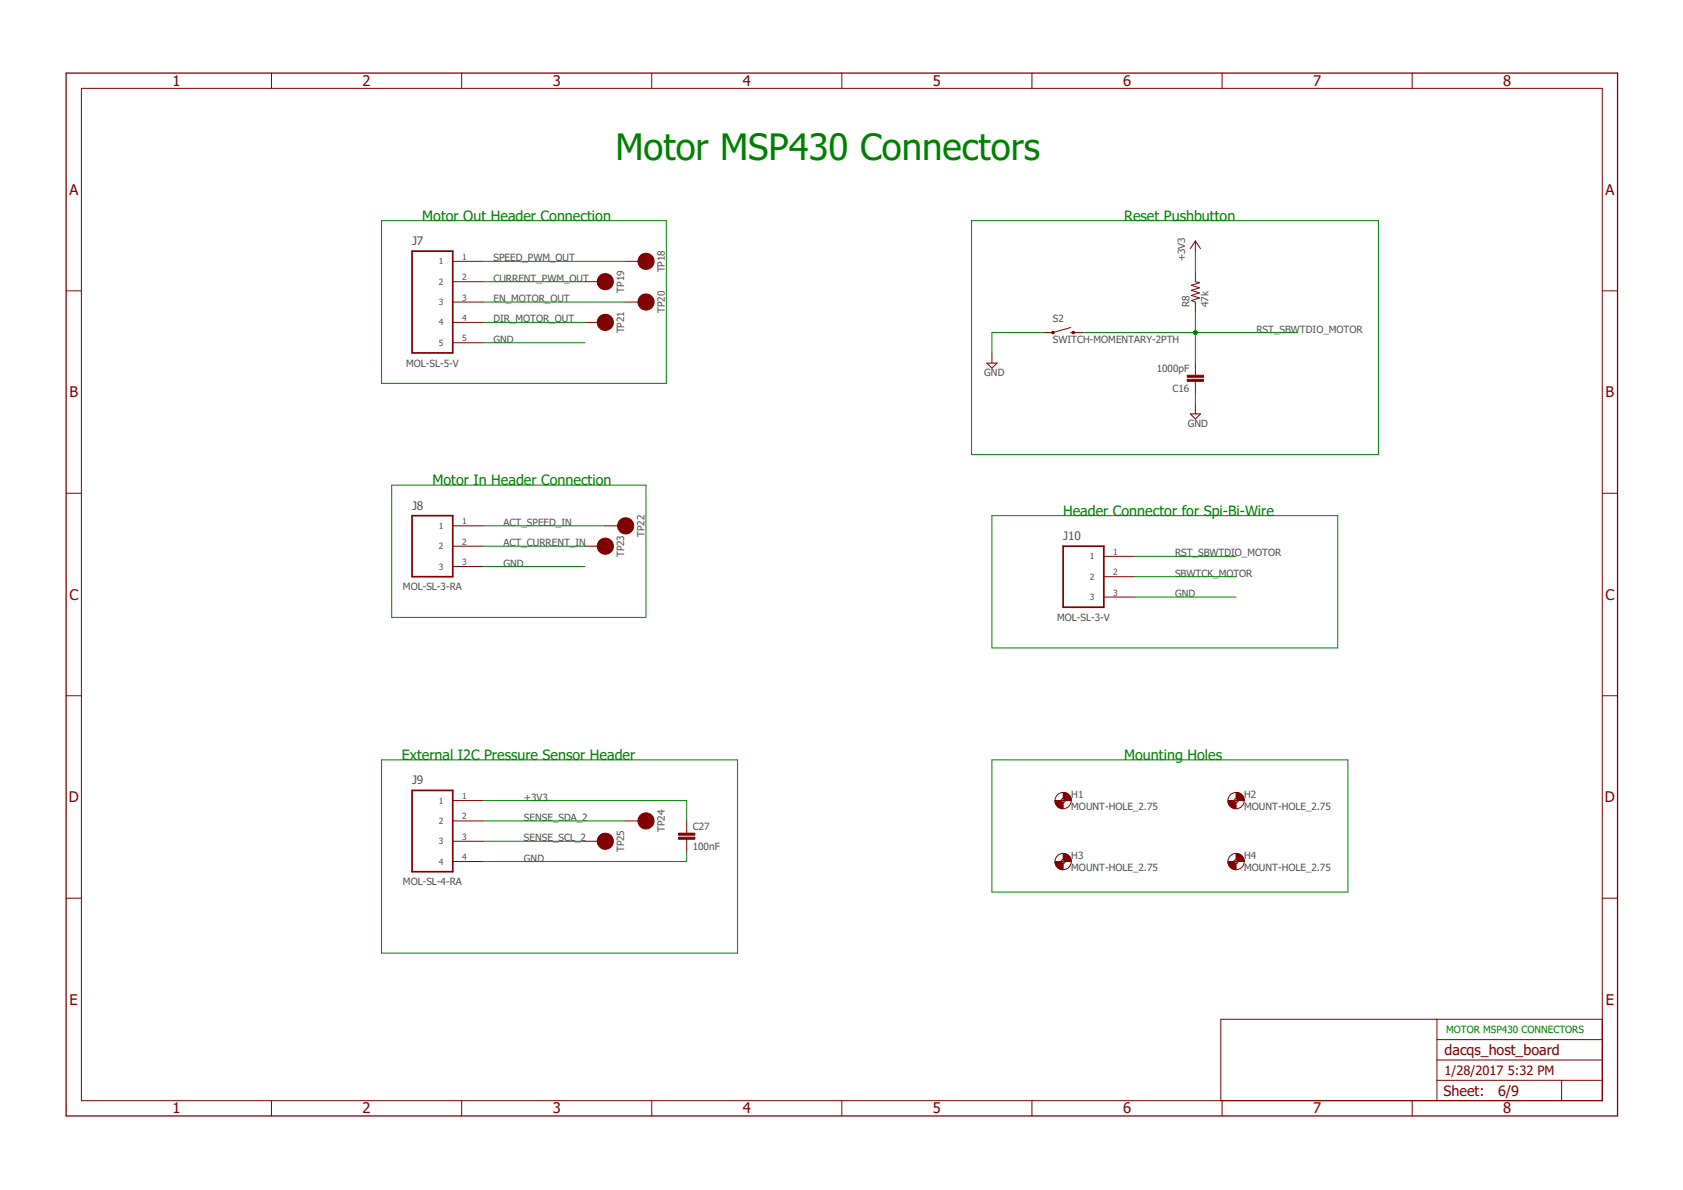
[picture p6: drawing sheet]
<svg xmlns="http://www.w3.org/2000/svg" width="420mm" height="297mm" viewBox="0 0 420 297" stroke-linecap="round" stroke-linejoin="round" font-family="sans-serif">
<g fill="none" stroke="#800000" stroke-width=".25">
<path d="M67.8 18.2v3.9M115.3 18.2v3.9M162.7 18.2v3.9M210.2 18.2v3.9M257.6 18.2v3.9M305.1 18.2v3.9M352.6 18.2v3.9M20.3 22.1h379.7v252.6h-379.7zM16.5 72.6h3.8M113 70.3h7.6M113 75.4h7.6M113 65.2h7.6"/>
<path d="M146 70.3h5.1M156.2 75.4h5.1M156.2 65.2h5.1M298.4 67.8v2.5l1 .3-2 .6 2 .6-2 .7 2 .6-2 .6 2 .7-2 .6 1 .4v2.5M298.4 60.2v2.5M298.4 60.2l1.3 1.9M298.4 60.2l-1.2 1.9M400 72.6h3.8M113 80.5h7.6M113 85.6h7.6M146 80.5h5.1M246.4 90.6h2.5l-1.3 1.3z"/>
<path d="M247.6 88.1v2.5M267.3 81.7l-4.4 1.3h-2.6M267.3 83h3.2M298.4 90.6v3.1M298.4 95.2v3M297.2 103.3h2.5l-1.3 1.3zM298.4 100.8v2.5M16.5 123.1h3.8M113 136.3h7.6M113 131.3h7.6M146 136.3h5.1M151.1 131.3h5.1"/>
<path d="M275.6 138.9h7.6M400 123.1h3.8M113 141.4h7.6M275.6 144h7.6M275.6 149h7.6M16.5 173.7h3.8M400 173.7h3.8M113 199.8h7.6M264.9 199.8h1M265.4 199.3v1M308.1 199.8h1M308.6 199.3v1"/>
<path d="M113 215.1h7.6M113 204.9h7.6M113 210h7.6M146 210h5.1M156.2 204.9h5.1M171.4 204.9v3.1M171.4 209.5v3M264.9 215.1h1M265.4 214.5v1.1M308.1 215.1h1M308.6 214.5v1.1M16.5 224.2h3.8"/>
<path d="M400 224.2h3.8M358.7 254.4v20.3M358.7 259.5h41.3M400 254.4h-95.2v20.3M67.8 274.7v3.9M115.3 274.7v3.9M162.7 274.7v3.9M210.2 274.7v3.9M257.6 274.7v3.9M305.1 274.7v3.9M352.6 274.7v3.9M358.7 269.7h41.3"/>
<path d="M358.7 264.6h41.3M389.8 269.7v5"/>
<circle cx="265.4" cy="199.8" r="2.03"/>
<circle cx="265.4" cy="199.8" r=".51"/>
<circle cx="308.6" cy="199.8" r="2.03"/>
<circle cx="308.6" cy="199.8" r=".51"/>
<circle cx="265.4" cy="215.1" r="2.03"/>
<circle cx="265.4" cy="215.1" r=".51"/>
<circle cx="308.6" cy="215.1" r="2.03"/>
<circle cx="308.6" cy="215.1" r=".51"/>
</g>
<path d="M16.5 18.2h387.3v260.4h-387.3z" fill="none" stroke="#800000" stroke-width=".32"/>
<g fill="#800000" stroke="#800000" stroke-width=".25">
<path d="M265.4 197.8a2 2 0 0 1 2 2h-1.5l-.1-.3-.4-.2z" fill-rule="evenodd"/>
<path d="M263.4 199.8h1.5l.1 .3 .4 .2v1.6a2.04 2.04 0 0 1-2-2.1z" fill-rule="evenodd"/>
<path d="M308.6 197.8a2 2 0 0 1 2 2h-1.5l-.1-.3-.4-.2z" fill-rule="evenodd"/>
<path d="M306.6 199.8h1.5l.1 .3 .4 .2v1.6a2 2 0 0 1-2-2.1z" fill-rule="evenodd"/>
<path d="M265.4 213a2.04 2.04 0 0 1 2 2.1h-1.5l-.1-.3-.4-.3z" fill-rule="evenodd"/>
<path d="M263.4 215.1h1.5l.1 .3 .4 .2v1.5a2 2 0 0 1-2-2z" fill-rule="evenodd"/>
<path d="M308.6 213a2.04 2.04 0 0 1 2 2.1h-1.5l-.1-.3-.4-.3z" fill-rule="evenodd"/>
<path d="M306.6 215.1h1.5l.1 .3 .4 .2v1.5a1.97 1.97 0 0 1-2-2z" fill-rule="evenodd"/>
<circle cx="262.9" cy="83" r=".33"/>
<circle cx="267.9" cy="83" r=".33"/>
<circle cx="161.3" cy="65.2" r="2.03"/>
<circle cx="151.1" cy="70.3" r="2.03"/>
<circle cx="161.3" cy="75.4" r="2.03"/>
<circle cx="151.1" cy="80.5" r="2.03"/>
<circle cx="156.2" cy="131.3" r="2.04"/>
<circle cx="151.1" cy="136.3" r="2.04"/>
<circle cx="161.3" cy="204.9" r="2.03"/>
<circle cx="151.1" cy="210" r="2.03"/>
</g>
<g fill="#800000" stroke="#800000" stroke-width=".25">
<path d="M296.4 93.7h4.1v.5h-4.1z"/>
<path d="M296.4 94.7h4.1v.5h-4.1z"/>
<path d="M169.4 209h4.1v.5h-4.1z"/>
<path d="M169.4 208h4.1v.5h-4.1z"/>
</g>
<path d="M102.9 62.7h10.1v25.4h-10.1zM102.9 128.7h10.1v15.3h-10.1zM265.4 136.3h10.2v15.3h-10.2zM102.9 197.3h10.1v20.3h-10.1z" fill="none" stroke="#800000" stroke-width=".42"/>
<g fill="none" stroke="#008000" stroke-width=".25">
<path d="M95.2 55.1h71.1v40.6h-71.1zM242.5 55.1h101.6v58.4h-101.6zM120.6 65.2h35.6M120.6 70.3h25.4M120.6 75.4h35.6M298.4 62.7v5.1M298.4 77.9v12.7M120.6 80.5h25.4M120.6 85.6h25.4M260.3 83h-12.7v5.1M270.5 83h53.3M298.4 98.2v2.6"/>
<path d="M97.8 121.1h63.5v33h-63.5zM120.6 131.3h30.5M120.6 136.3h25.4M247.6 128.7h86.4v33h-86.4zM283.2 138.9h25.4M120.6 141.4h25.4M283.2 149h25.4M283.2 144h25.4M95.2 189.7h88.9v48.2h-88.9zM120.6 199.8h50.8v5.1M247.6 189.7h88.9v33h-88.9zM120.6 204.9h35.6"/>
<path d="M120.6 210h25.4M171.4 212.5v2.6h-50.8"/>
</g>
<circle cx="298.4" cy="83" r=".51" fill="#008000" stroke="#008000" stroke-width=".25"/>
<text font-size="9.1" fill="#008000" x="153.7" y="39.8">Motor MSP430 Connectors</text>
<g font-size="3.7" fill="#800000">
<text x="43.1" y="21.4">1</text>
<text x="90.5" y="21.4">2</text>
<text x="138" y="21.4">3</text>
<text x="185.4" y="21.4">4</text>
<text x="232.9" y="21.4">5</text>
<text x="280.4" y="21.4">6</text>
<text x="327.8" y="21.4">7</text>
<text x="375.3" y="21.4">8</text>
<text x="17.3" y="48.6">A</text>
<text x="400.8" y="48.6">A</text>
<text x="17.3" y="99.2">B</text>
<text x="400.8" y="99.2">B</text>
<text x="17.3" y="149.7">C</text>
<text x="400.8" y="149.7">C</text>
<text x="17.2" y="200.2">D</text>
<text x="400.7" y="200.2">D</text>
<text x="17.4" y="250.8">E</text>
<text x="400.9" y="250.8">E</text>
<text x="43.1" y="277.9">1</text>
<text x="90.5" y="277.9">2</text>
<text x="138" y="277.9">3</text>
<text x="185.4" y="277.9">4</text>
<text x="232.9" y="277.9">5</text>
<text x="280.4" y="277.9">6</text>
<text x="327.8" y="277.9">7</text>
<text x="375.3" y="277.9">8</text>
</g>
<g font-size="3.6" fill="#008000">
<text x="105.4" y="55.1">Motor Out Header Connection</text>
<text x="280.6" y="55.1">Reset Pushbutton</text>
<text x="107.9" y="121.1">Motor In Header Connection</text>
<text x="265.4" y="128.7">Header Connector for Spi-Bi-Wire</text>
<text x="100.3" y="189.7">External I2C Pressure Sensor Header</text>
<text x="280.6" y="189.7">Mounting Holes</text>
</g>
<g font-size="3.6" fill="#800000">
<text x="360.6" y="263.3">dacqs_host_board</text>
<text x="360.4" y="273.6">Sheet:</text>
<text x="374" y="273.5">6/9</text>
</g>
<g font-size="3.2" fill="#800000">
<text x="360.6" y="268.4">1/28/2017</text>
<text x="376.4" y="268.4">5:32 PM</text>
</g>
<g font-size="2.9" fill="#505050">
<text x="102.9" y="61.2">J7</text>
<text x="102.9" y="127.2">J8</text>
<text x="265.4" y="134.8">J10</text>
<text x="102.9" y="195.8">J9</text>
</g>
<g font-size="2.5" fill="#505050">
<text x="123.2" y="65.2">SPEED_PWM_OUT</text>
<text x="295.9" y="65.2" transform="rotate(-90 295.9 65.2)">+3V3</text>
<text x="123.2" y="70.3">CURRENT_PWM_OUT</text>
<text x="166" y="68" transform="rotate(-90 166 68)">TP18</text>
<text x="123.2" y="75.4">EN_MOTOR_OUT</text>
<text x="155.8" y="73.1" transform="rotate(-90 155.8 73.1)">TP19</text>
<text x="296.9" y="76.7" transform="rotate(-90 296.9 76.7)">R8</text>
<text x="301.7" y="76.7" transform="rotate(-90 301.7 76.7)">47k</text>
<text x="123.2" y="80.5">DIR_MOTOR_OUT</text>
<text x="155.8" y="83.2" transform="rotate(-90 155.8 83.2)">TP21</text>
<text x="166" y="78.2" transform="rotate(-90 166 78.2)">TP20</text>
<text x="262.9" y="80.5">S2</text>
<text x="313.7" y="83">RST_SBWTDIO_MOTOR</text>
<text x="123.2" y="85.5">GND</text>
<text x="262.9" y="85.5">SWITCH-MOMENTARY-2PTH</text>
<text x="101.4" y="91.5">MOL-SL-5-V</text>
<text x="245.7" y="93.8">GND</text>
<text x="288.8" y="92.8">1000pF</text>
<text x="292.7" y="97.9">C16</text>
<text x="296.5" y="106.5">GND</text>
<text x="125.7" y="131.3">ACT_SPEED_IN</text>
<text x="125.7" y="136.3">ACT_CURRENT_IN</text>
<text x="160.9" y="134" transform="rotate(-90 160.9 134)">TP22</text>
<text x="125.7" y="141.4">GND</text>
<text x="155.8" y="139.1" transform="rotate(-90 155.8 139.1)">TP23</text>
<text x="293.3" y="138.9">RST_SBWTDIO_MOTOR</text>
<text x="293.3" y="144">SBWTCK_MOTOR</text>
<text x="100.6" y="147.4">MOL-SL-3-RA</text>
<text x="293.3" y="149">GND</text>
<text x="263.9" y="155">MOL-SL-3-V</text>
<text x="130.8" y="199.8">+3V3</text>
<text x="267.4" y="202.3">MOUNT-HOLE_2.75</text>
<text x="267.4" y="199.2">H1</text>
<text x="310.6" y="202.3">MOUNT-HOLE_2.75</text>
<text x="310.6" y="199.2">H2</text>
<text x="130.8" y="204.9">SENSE_SDA_2</text>
<text x="130.8" y="210">SENSE_SCL_2</text>
<text x="166" y="207.7" transform="rotate(-90 166 207.7)">TP24</text>
<text x="173" y="207.1">C27</text>
<text x="130.8" y="215.1">GND</text>
<text x="155.8" y="212.8" transform="rotate(-90 155.8 212.8)">TP25</text>
<text x="173" y="212.1">100nF</text>
<text x="267.4" y="214.5">H3</text>
<text x="310.6" y="214.5">H4</text>
<text x="100.6" y="221">MOL-SL-4-RA</text>
<text x="267.4" y="217.5">MOUNT-HOLE_2.75</text>
<text x="310.6" y="217.5">MOUNT-HOLE_2.75</text>
</g>
<text font-size="2.5" fill="#008000" x="361" y="257.9">MOTOR MSP430 CONNECTORS</text>
<g font-size="2.1" fill="#505050">
<text x="109.5" y="66">1</text>
<text x="115.4" y="64.9">1</text>
<text x="109.5" y="71.1">2</text>
<text x="115.4" y="70">2</text>
<text x="109.5" y="76.1">3</text>
<text x="115.4" y="75">3</text>
<text x="109.5" y="81.2">4</text>
<text x="115.4" y="80.1">4</text>
<text x="109.5" y="86.3">5</text>
<text x="115.4" y="85.2">5</text>
<text x="115.4" y="130.9">1</text>
<text x="109.5" y="137.1">2</text>
<text x="109.5" y="132">1</text>
<text x="115.4" y="136">2</text>
<text x="109.5" y="142.2">3</text>
<text x="115.4" y="141.1">3</text>
<text x="272.1" y="139.6">1</text>
<text x="277.9" y="143.6">2</text>
<text x="277.9" y="138.5">1</text>
<text x="272.1" y="144.7">2</text>
<text x="272.1" y="149.8">3</text>
<text x="277.9" y="148.7">3</text>
<text x="109.5" y="200.6">1</text>
<text x="115.4" y="199.5">1</text>
<text x="109.5" y="205.7">2</text>
<text x="115.4" y="204.5">2</text>
<text x="115.4" y="209.6">3</text>
<text x="109.5" y="210.7">3</text>
<text x="109.5" y="215.8">4</text>
<text x="115.4" y="214.7">4</text>
</g>
</svg>
